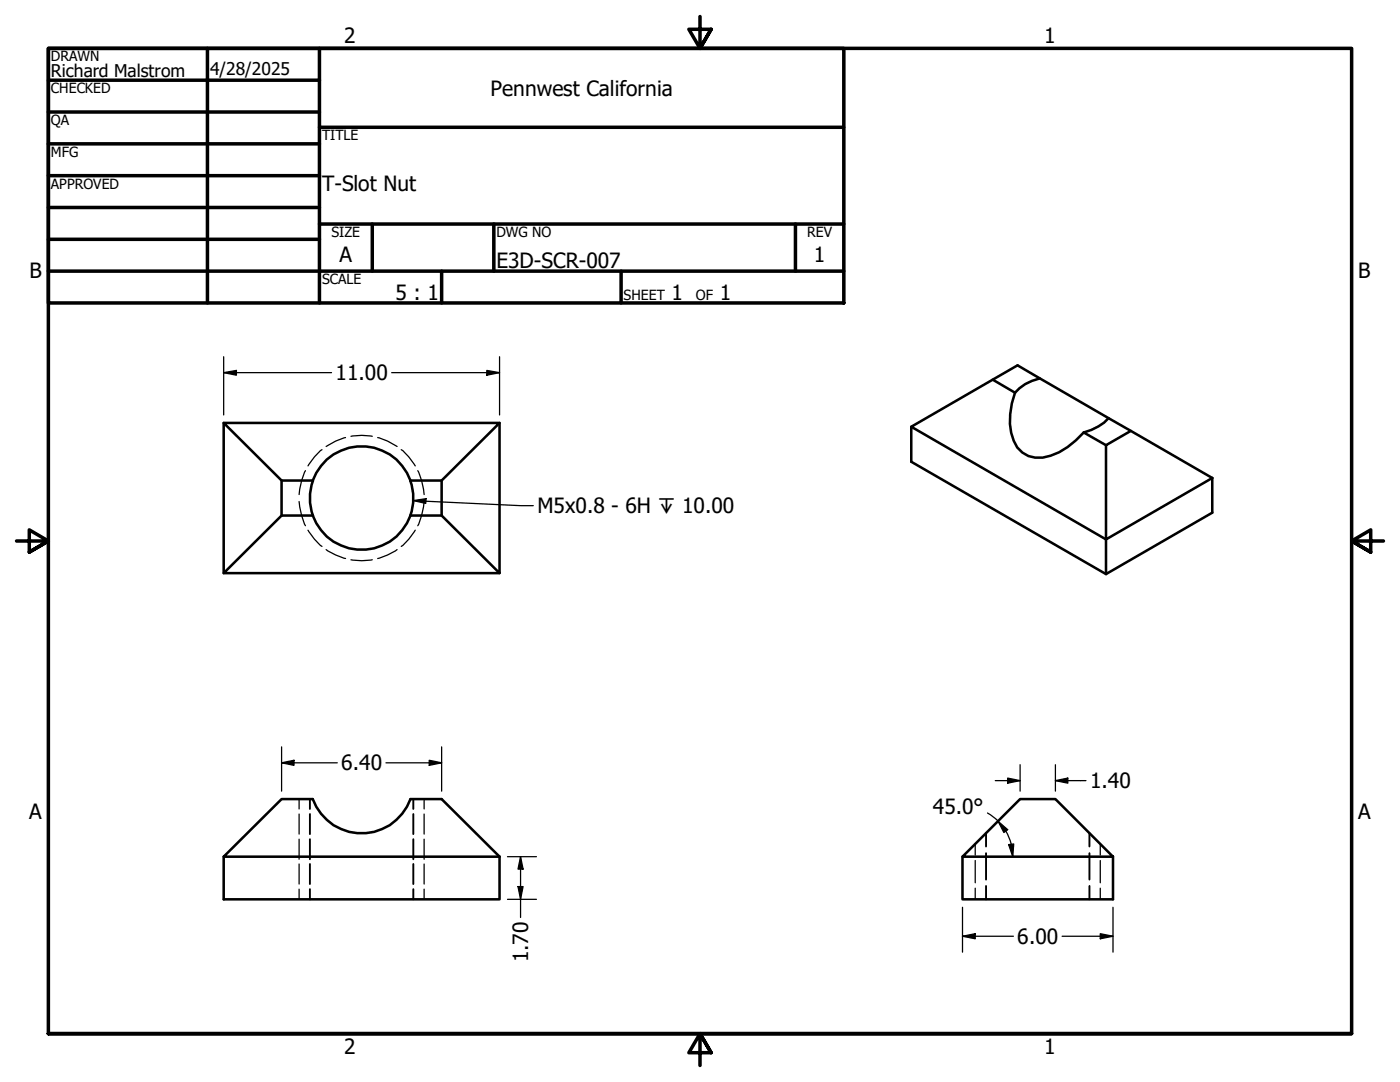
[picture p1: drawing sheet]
<svg xmlns="http://www.w3.org/2000/svg" width="279mm" height="216mm" viewBox="0 0 279 216" stroke-linecap="round" stroke-linejoin="round" font-family="sans-serif">
<!-- layer: Hidden (ANSI) -->
<g fill="none" stroke="#000" stroke-width=".38">
<path d="M61.8 159.4v2M82.5 159.4v2M61.8 162.4v4M61.8 167.4v4M61.8 172.4v4M61.8 177.4v2.1M82.5 162.4v4M82.5 167.4v4M82.5 172.4v4M82.5 177.4v2.1M196.8 166.2v2.7M196.8 170.2v5.3"/>
<path d="M196.8 176.8v2.7M217.4 166.2v2.7M217.4 170.2v5.3M217.4 176.8v2.7"/>
</g>
<!-- layer: Hidden Narrow (ANSI) -->
<g fill="none" stroke="#000" stroke-width=".25">
<path d="M61 93.9a13.1 13.1 0 0 0-1.3 4.8M64.3 89.7a11.5 11.5 0 0 0-2.8 3.3M69 87.3a12.3 12.3 0 0 0-3.9 1.8M70 87.1a12 12 0 0 1 4.3 0M75.4 87.3a12.3 12.3 0 0 1 3.8 1.8M80.1 89.7a11.5 11.5 0 0 1 2.8 3.3M83.4 93.9a13.1 13.1 0 0 1 1.2 4.8M59.7 100.1a14 14 0 0 0 1.3 4.8M61.5 105.8a11.5 11.5 0 0 0 2.8 3.2M65.1 109.7a12.3 12.3 0 0 0 3.9 1.7M70 111.7a12 12 0 0 0 4.3 0M79.2 109.7a12.3 12.3 0 0 1-3.8 1.7"/>
<path d="M82.9 105.8a11.5 11.5 0 0 1-2.8 3.2M84.6 100.1a14 14 0 0 1-1.2 4.8M59.7 159.4v2M84.6 159.4v2M59.7 162.4v4M59.7 167.4v4M59.7 172.4v4M59.7 177.4v2.1M84.6 162.4v4M84.6 167.4v4M84.6 172.4v4M84.6 177.4v2.1"/>
<path d="M194.6 168.5v2.1M194.6 171.7v4.4M194.6 177.2v2.3M219.6 168.5v2.1M219.6 171.7v4.4M219.6 177.2v2.3"/>
</g>
<!-- layer: Visible (ANSI) -->
<g fill="none" stroke="#000" stroke-width=".51">
<path d="M198.1 75.8l5-2.9 38.8 22.5M202.6 78.4a12.2 12.2 0 0 0 .4 10.9 5.5 5.5 0 0 0 6.7 1.6 15.5 15.5 0 0 0 6.6-4.6M202.6 78.4l-4.5-2.6-16.2 9.4 38.8 22.4v7l21.2-12.3v-6.9M207.5 75.5a8.9 8.9 0 0 0-4.9 2.9M44.6 84.4h55.1l-11.6 11.5h-6.2a10.4 10.4 0 0 0-9.7-6.8 10.4 10.4 0 0 0-9.8 6.8h-6.2zM44.6 84.4v30M56.2 95.9v7M62.5 95.9a10.3 10.3 0 0 0 0 7M81.9 95.9a10.3 10.3 0 0 1 0 7M99.7 84.4v30l-11.6-11.5v-7M181.9 85.2v6.9l38.8 22.5M216.3 86.3l4.4 2.5"/>
<path d="M221.2 83.4a10 10 0 0 1-4.9 2.9M225.7 86l-5 2.8v18.8l21.2-12.2M88.1 102.9h-6.2a10.4 10.4 0 0 1-9.7 6.8 10.4 10.4 0 0 1-9.8-6.8h-6.2l-11.6 11.5h55.1M44.6 170.9l11.6-11.5h6.2a10.4 10.4 0 0 0 9.8 6.9 10.4 10.4 0 0 0 9.7-6.9h6.2l11.6 11.5zM44.6 170.9v8.6h55.1v-8.6M192.1 170.9v8.6h30v-8.6l-11.5-11.5h-7l-11.5 11.5h30"/>
</g>
<!-- layer: Border (ANSI) -->
<g fill="none" stroke="#000" stroke-width=".7">
<path d="M9.7 9.7h158.7v50.8h-158.7zM9.7 16h54.1M41.4 9.7v50.8M63.8 9.7v50.8M139.7 3.3v6.4l-2.2-3.9h4.4l-2.2 3.9 2.2-3.9M9.7 22.4h54.1M9.7 28.7h54.1M9.7 35.1h54.1M63.8 25.4h104.6M9.7 41.4h54.1M9.7 47.8h54.1M9.7 54.1h158.7"/>
<path d="M63.8 44.7h104.6M74.3 44.7v9.4M88.1 54.1v6.4M98.6 44.7v9.4M124 54.1v6.4M158.7 44.7v9.4M3.3 107.9h6.4l-3.9-2.2v4.5l3.9-2.3-3.9 2.3M276.1 107.9h-6.4l3.9-2.2v4.5l-3.9-2.3 3.9 2.3M9.7 206.2v-196.5h260v196.5h-260h260M141.9 210.1l-2.2-3.9 2.2 3.9h-4.4l2.2-3.9v6.4"/>
</g>
<!-- layer: Dimension (ANSI) -->
<g fill="none" stroke="#000" stroke-width=".25">
<path d="M44.6 74.4l2.6-.5v1zM44.6 74.4h21.6M44.6 71.2v11.6M78.2 74.4h21.5M97.2 73.9l2.5 .5-2.5 .5zM99.7 71.2v11.6M56.2 152.2l2.5-.5v1zM56.2 152.2h11.1M56.2 149v8.9M77 152.2h11.1M85.7 151.7l2.4 .5-2.4 .5zM88.1 149v8.9"/>
<path d="M198.6 155.8h5M201.1 155.3l2.5 .5-2.5 .5zM203.6 152.6v5.3M210.6 155.8l2.5-.5v1zM210.6 155.8h6.1M210.6 152.6v5.3M101.3 170.9h5.8M101.3 179.5h5.8M103.4 176.9h1l-.5 2.6zM103.9 170.9l.5 2.5h-1zM103.9 170.9v12.2M197.1 162.2l2.1 1.6"/>
<path d="M199.2 163.9l1.9 1.6-.8 .6zM199.2 163.9l1.5 2M200.7 165.8l.7 1.3 .4 1.3M201.3 168.5l1-.1-.2 2.5zM201.8 168.5l.3 2.4M192.1 186.8l2.5-.5v1zM192.1 186.8h10.1M192.1 181v9M212 186.8h10.1M219.6 186.3l2.5 .5-2.5 .5zM222.1 181v9"/>
</g>
<path d="M44.6 74.4l2.6-.5v1zM97.2 73.9l2.5 .5-2.5 .5zM56.2 152.2l2.5-.5v1zM85.7 151.7l2.4 .5-2.4 .5zM201.1 155.3l2.5 .5-2.5 .5zM210.6 155.8l2.5-.5v1zM103.4 176.9h1l-.5 2.6zM103.9 170.9l.5 2.5h-1zM199.2 163.9l1.9 1.6-.8 .6zM201.3 168.5l1-.1-.2 2.5zM192.1 186.8l2.5-.5v1zM219.6 186.3l2.5 .5-2.5 .5z" fill="#000"/>
<!-- layer: Symbol (ANSI) -->
<path d="M82.1 96.8l.4 1.9-.2 2.7M82.5 99.9l2.5-.4v1zM82.5 99.9l21.4 1h2.5" fill="none" stroke="#000" stroke-width=".25"/>
<path d="M82.5 99.9l2.5-.4v1z" fill="#000"/>
<g font-size="4.2">
<text x="68.7" y="8.6">2</text>
<text x="208.4" y="8.6">1</text>
<text x="97.9" y="19.1">Pennwest California</text>
<text x="64.3" y="38.2">T-Slot Nut</text>
<text x="67.8" y="52.2">A</text>
<text x="99.1" y="53.5">E3D-SCR-007</text>
<text x="162.4" y="52.2">1</text>
<text x="5.9" y="55.5">B</text>
<text x="78.9" y="59.9">5 : 1</text>
<text x="134" y="59.9">1</text>
<text x="143.6" y="59.9">1</text>
<text x="271.1" y="55.5">B</text>
<text x="66.9" y="75.9">11.00</text>
<text x="107.3" y="102.4">M5x0.8 - 6H ↧ 10.00</text>
<text x="68.1" y="153.7">6.40</text>
<text x="217.6" y="157.3">1.40</text>
<text x="5.8" y="163.4">A</text>
<text x="186.2" y="162.5">45.0°</text>
<text x="271" y="163.4">A</text>
<text x="203" y="188.3">6.00</text>
<text x="105.4" y="192" transform="rotate(-90 105.4 192)">1.70</text>
<text x="68.7" y="210.3">2</text>
<text x="208.4" y="210.3">1</text>
</g>
<g font-size="3.5">
<text x="10.2" y="15.4">Richard Malstrom</text>
<text x="41.9" y="14.9">4/28/2025</text>
</g>
<g font-size="2.8">
<text x="10.2" y="12.2">DRAWN</text>
<text x="10.2" y="18.6">CHECKED</text>
<text x="10.2" y="25">QA</text>
<text x="64.3" y="27.9">TITLE</text>
<text x="10.2" y="31.3">MFG</text>
<text x="10.2" y="37.7">APPROVED</text>
<text x="66.2" y="47.3">SIZE</text>
<text x="99.1" y="47.3">DWG NO</text>
<text x="161.1" y="47.2">REV</text>
<text x="64.3" y="56.7">SCALE</text>
<text x="124.5" y="59.9">SHEET</text>
<text x="138.9" y="59.9">OF</text>
</g>
</svg>
